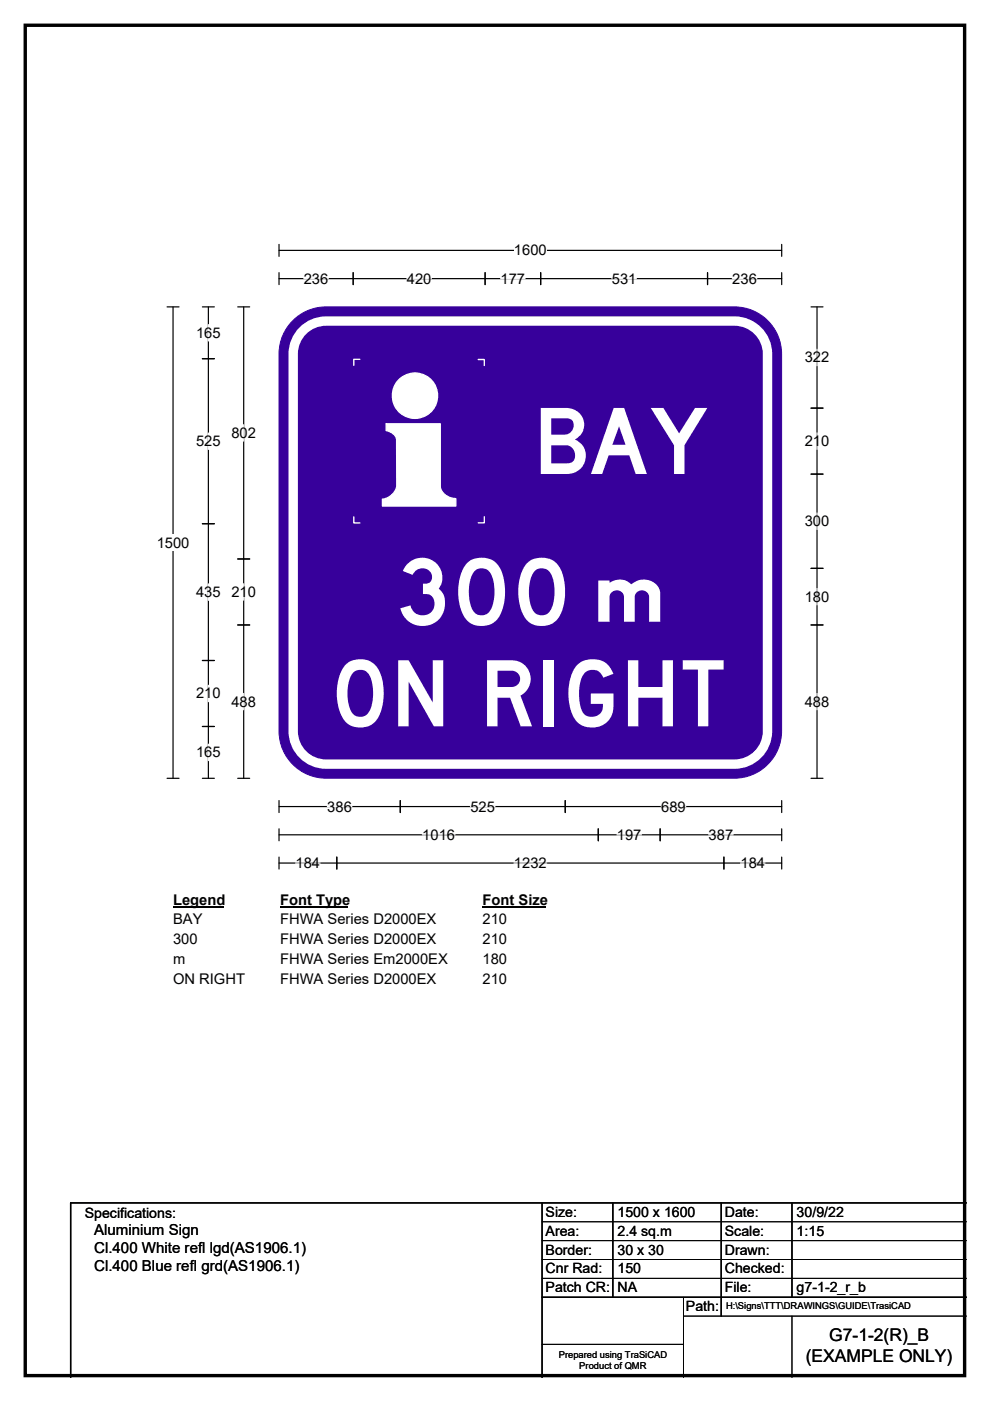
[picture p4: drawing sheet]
<svg xmlns="http://www.w3.org/2000/svg" width="210mm" height="297mm" viewBox="0 0 210 297" stroke-linecap="round" stroke-linejoin="round" font-family="sans-serif">
<path d="M5.4 5.4h199.2v286.3h-199.2z" fill="none" stroke="#000" stroke-width=".72"/>
<path d="M59.2 53.1h106.6M59.2 51.8v2.6M165.8 51.8v2.6" fill="none" stroke="#000" stroke-width=".25"/>
<path d="M109 51.4h7v3.4h-7z" fill="#fff"/>
<g fill="none" stroke="#000" stroke-width=".25">
<path d="M59.2 59.1h106.6M59.2 57.8v2.5M74.9 57.8v2.5M102.9 57.8v2.5M114.7 57.8v2.5M150.1 57.8v2.5M165.8 57.8v2.5M35.4 65.1h2.6M36.7 65.1v99.9M35.4 165h2.6M59.2 169.7v2.6M59.2 175.7v2.6"/>
<path d="M59.2 171h106.6M59.2 177h106.6M84.9 169.7v2.6M119.9 169.7v2.6M126.9 175.7v2.6M140 175.7v2.6M165.8 169.7v2.6M165.8 175.7v2.6M59.2 181.7v2.6M59.2 183h106.6M71.4 181.7v2.6M153.5 181.7v2.6"/>
<path d="M165.8 181.7v2.6"/>
</g>
<g fill="none" stroke="#fff" stroke-width=".25">
<path d="M64.4 59.1h5.2M86.3 59.1h5.2M106.2 59.1h5.2M129.8 59.1h5.2M155.3 59.1h5.2M69.4 171h5.2M89.6 177h6.9M99.8 171h5.2M130.9 177h5.2M140.3 171h5.2M150.3 177h5.2M62.7 183h5.2"/>
<path d="M109 183h7M157.1 183h5.2"/>
</g>
<path d="M33.2 113.3h7v3.5h-7z" fill="#fff"/>
<g fill="none" stroke="#000" stroke-width=".25">
<path d="M42.9 76.1h2.6M42.9 65.1h2.6M44.2 65.1v99.9M50.4 65.1h2.6M51.7 65.1v99.9M172 65.1h2.6M173.3 65.1v99.9M172 86.5h2.6M42.9 111h2.6M50.4 118.5h2.6M172 100.5h2.6M50.4 132.5h2.6"/>
<path d="M172 132.5h2.6M172 120.5h2.6M42.9 140h2.6M42.9 154h2.6M42.9 165h2.6M50.4 165h2.6M172 165h2.6"/>
</g>
<g fill="none" stroke="#fff" stroke-width=".25">
<path d="M44.2 68.8v3.5M173.3 74v3.6M44.2 91.8v3.5M51.7 90v3.5M173.3 91.8v3.5M173.3 108.8v3.5M44.2 123.8v3.5M51.7 123.8v3.5M173.3 124.8v3.4M44.2 145.3v3.5M44.2 157.8v3.5M51.7 147v3.5"/>
<path d="M173.3 147v3.5"/>
</g>
<path d="M36.7 189h10.8v3.5h-10.8z" fill="#fff"/>
<path d="M36.7 192.3h10.8" fill="none" stroke="#000" stroke-width=".32"/>
<path d="M59.4 189h14.4v3.5h-14.4z" fill="#fff"/>
<path d="M59.4 192.3h14.4" fill="none" stroke="#000" stroke-width=".32"/>
<path d="M102.4 189h13.4v3.5h-13.4z" fill="#fff"/>
<path d="M102.4 192.3h13.4" fill="none" stroke="#000" stroke-width=".32"/>
<g fill="#fff">
<path d="M36.7 193.2h6.2v3.5h-6.2z"/>
<path d="M59.4 193.2h33.1v3.5h-33.1z"/>
<path d="M102.4 193.2h5.2v3.5h-5.2z"/>
<path d="M36.7 197.4h5.2v3.5h-5.2z"/>
<path d="M59.4 197.4h33.1v3.5h-33.1z"/>
<path d="M102.4 197.4h5.2v3.5h-5.2z"/>
<path d="M36.7 201.5h2.6v3.5h-2.6z"/>
<path d="M59.4 201.5h35.5v3.5h-35.5z"/>
<path d="M102.4 201.5h5.2v3.5h-5.2z"/>
<path d="M36.7 205.7h15.2v3.5h-15.2z"/>
<path d="M59.4 205.7h33.1v3.5h-33.1z"/>
<path d="M102.4 205.7h5.2v3.5h-5.2z"/>
</g>
<path d="M61.7 68.4a10 10 0 0 1 7.5-3.3h86.6a10 10 0 0 1 10 9.9v80a10 10 0 0 1-10 10h-86.6a10 10 0 0 1-10-10v-80a9.9 9.9 0 0 1 2.5-6.6z" fill-rule="evenodd" fill="#37009b" stroke="#37009b" stroke-width=".21"/>
<path d="M64.6 69.8a7 7 0 0 1 4.6-1.7h86.6a7 7 0 0 1 7 7v79.9a7 7 0 0 1-7 7h-86.6a7 7 0 0 1-7-7v-79.9a7 7 0 0 1 2.4-5.3z" fill="none" stroke="#fff" stroke-width="2"/>
<path d="M83.2 83.9a4.8 4.8 0 0 0 9.6 0 4.8 4.8 0 0 0-9.6 0zM81.9 89.9h11.5v13.2a3.3 3.3 0 0 0 3.3 2.6v1.6h-15.6v-1.5a3.4 3.4 0 0 0 3.1-2.9l-.1-9.7a2.61 2.61 0 0 0-2.2-1.9z" fill-rule="evenodd" fill="#fff"/>
<g fill="none" stroke="#fff" stroke-width=".28">
<path d="M76.3 76.2h-1.3v1.3M101.4 76.2h1.3v1.3M81.9 89.9h11.5v13.2a3.3 3.3 0 0 0 3.3 2.6v1.6h-15.6v-1.5a3.4 3.4 0 0 0 3.1-2.9l-.1-9.7a2.61 2.61 0 0 0-2.2-1.9zM75 109.6v1.3h1.3M102.7 109.6v1.2h-1.3"/>
<circle cx="88" cy="83.9" r="4.8"/>
</g>
<path d="M115 255v37M130 255v20M153 255v24M168 255v20M205 255h-190v37M115 275h90" fill="none" stroke="#000" stroke-width=".3"/>
<path d="M115 259h90M115 263h90M115 267h90M115 271h90M145 279h60M145 275v17M168 279v13M115 285h30" fill="none" stroke="#000" stroke-width=".21"/>
<g font-size="19.5" fill="#fff">
<text x="113" y="100.5">BAY</text>
<text x="82.4" y="132.5">300</text>
<text x="70" y="154">ON RIGHT</text>
</g>
<text font-size="16.7" fill="#fff" x="124.5" y="131.8">m</text>
<g font-size="3.7">
<text x="175.9" y="284.4">G7-1-2(R)_B</text>
<text x="170.9" y="288.9">(EXAMPLE ONLY)</text>
</g>
<g font-size="3.2">
<text x="20" y="261.9">Aluminium Sign</text>
<text x="20" y="265.7">Cl.400 White refl lgd(AS1906.1)</text>
<text x="20" y="269.6">Cl.400 Blue refl grd(AS1906.1)</text>
</g>
<g font-size="3.1">
<text x="109" y="54.1">1600</text>
<text x="64.4" y="60.1">236</text>
<text x="86.3" y="60.1">420</text>
<text x="106.2" y="60.1">177</text>
<text x="129.8" y="60.1">531</text>
<text x="155.3" y="60.1">236</text>
<text x="41.6" y="71.6">165</text>
<text x="170.7" y="76.8">322</text>
<text x="41.6" y="94.6">525</text>
<text x="49.1" y="92.8">802</text>
<text x="170.7" y="94.6">210</text>
<text x="170.7" y="111.5">300</text>
<text x="33.2" y="116.1">1500</text>
<text x="41.6" y="126.6">435</text>
<text x="49.1" y="126.6">210</text>
<text x="170.7" y="127.6">180</text>
<text x="41.6" y="148.1">210</text>
<text x="49.1" y="149.8">488</text>
<text x="170.7" y="149.8">488</text>
<text x="41.6" y="160.6">165</text>
<text x="69.4" y="172.1">386</text>
<text x="99.8" y="172.1">525</text>
<text x="140.3" y="172.1">689</text>
<text x="89.6" y="178.1">1016</text>
<text x="130.9" y="178.1">197</text>
<text x="150.3" y="178.1">387</text>
<text x="62.7" y="184">184</text>
<text x="109" y="184">1232</text>
<text x="157.1" y="184">184</text>
<text x="36.7" y="191.8">Legend</text>
<text x="59.4" y="191.8">Font Type</text>
<text x="102.4" y="191.8">Font Size</text>
<text x="36.7" y="196">BAY</text>
<text x="59.4" y="196">FHWA Series D2000EX</text>
<text x="102.4" y="196">210</text>
<text x="36.7" y="200.2">300</text>
<text x="59.4" y="200.2">FHWA Series D2000EX</text>
<text x="102.4" y="200.2">210</text>
<text x="36.7" y="204.3">m</text>
<text x="36.7" y="208.5">ON RIGHT</text>
<text x="59.4" y="204.3">FHWA Series Em2000EX</text>
<text x="59.4" y="208.5">FHWA Series D2000EX</text>
<text x="102.4" y="204.3">180</text>
<text x="102.4" y="208.5">210</text>
</g>
<g font-size="3">
<text x="115.7" y="258">Size:</text>
<text x="131" y="258">1500 x 1600</text>
<text x="153.7" y="258">Date:</text>
<text x="169" y="258">30/9/22</text>
<text x="18" y="258.2">Specifications:</text>
<text x="115.7" y="262">Area:</text>
<text x="131" y="262">2.4 sq.m</text>
<text x="153.7" y="262">Scale:</text>
<text x="169" y="262">1:15</text>
<text x="115.7" y="266">Border:</text>
<text x="115.7" y="270">Cnr Rad:</text>
<text x="131" y="266">30 x 30</text>
<text x="131" y="270">150</text>
<text x="153.7" y="266">Drawn:</text>
<text x="153.7" y="270">Checked:</text>
<text x="115.7" y="274">Patch CR:</text>
<text x="131" y="274">NA</text>
<text x="153.7" y="274">File:</text>
<text x="169" y="274">g7-1-2_r_b</text>
<text x="145.5" y="278">Path:</text>
</g>
<g font-size="2">
<text x="154" y="277.6">H:\Signs\TTT\DRAWINGS\GUIDE\TrasiCAD</text>
<text x="118.5" y="287.8">Prepared using TraSiCAD</text>
<text x="122.9" y="290.2">Product of QMR</text>
</g>
</svg>
